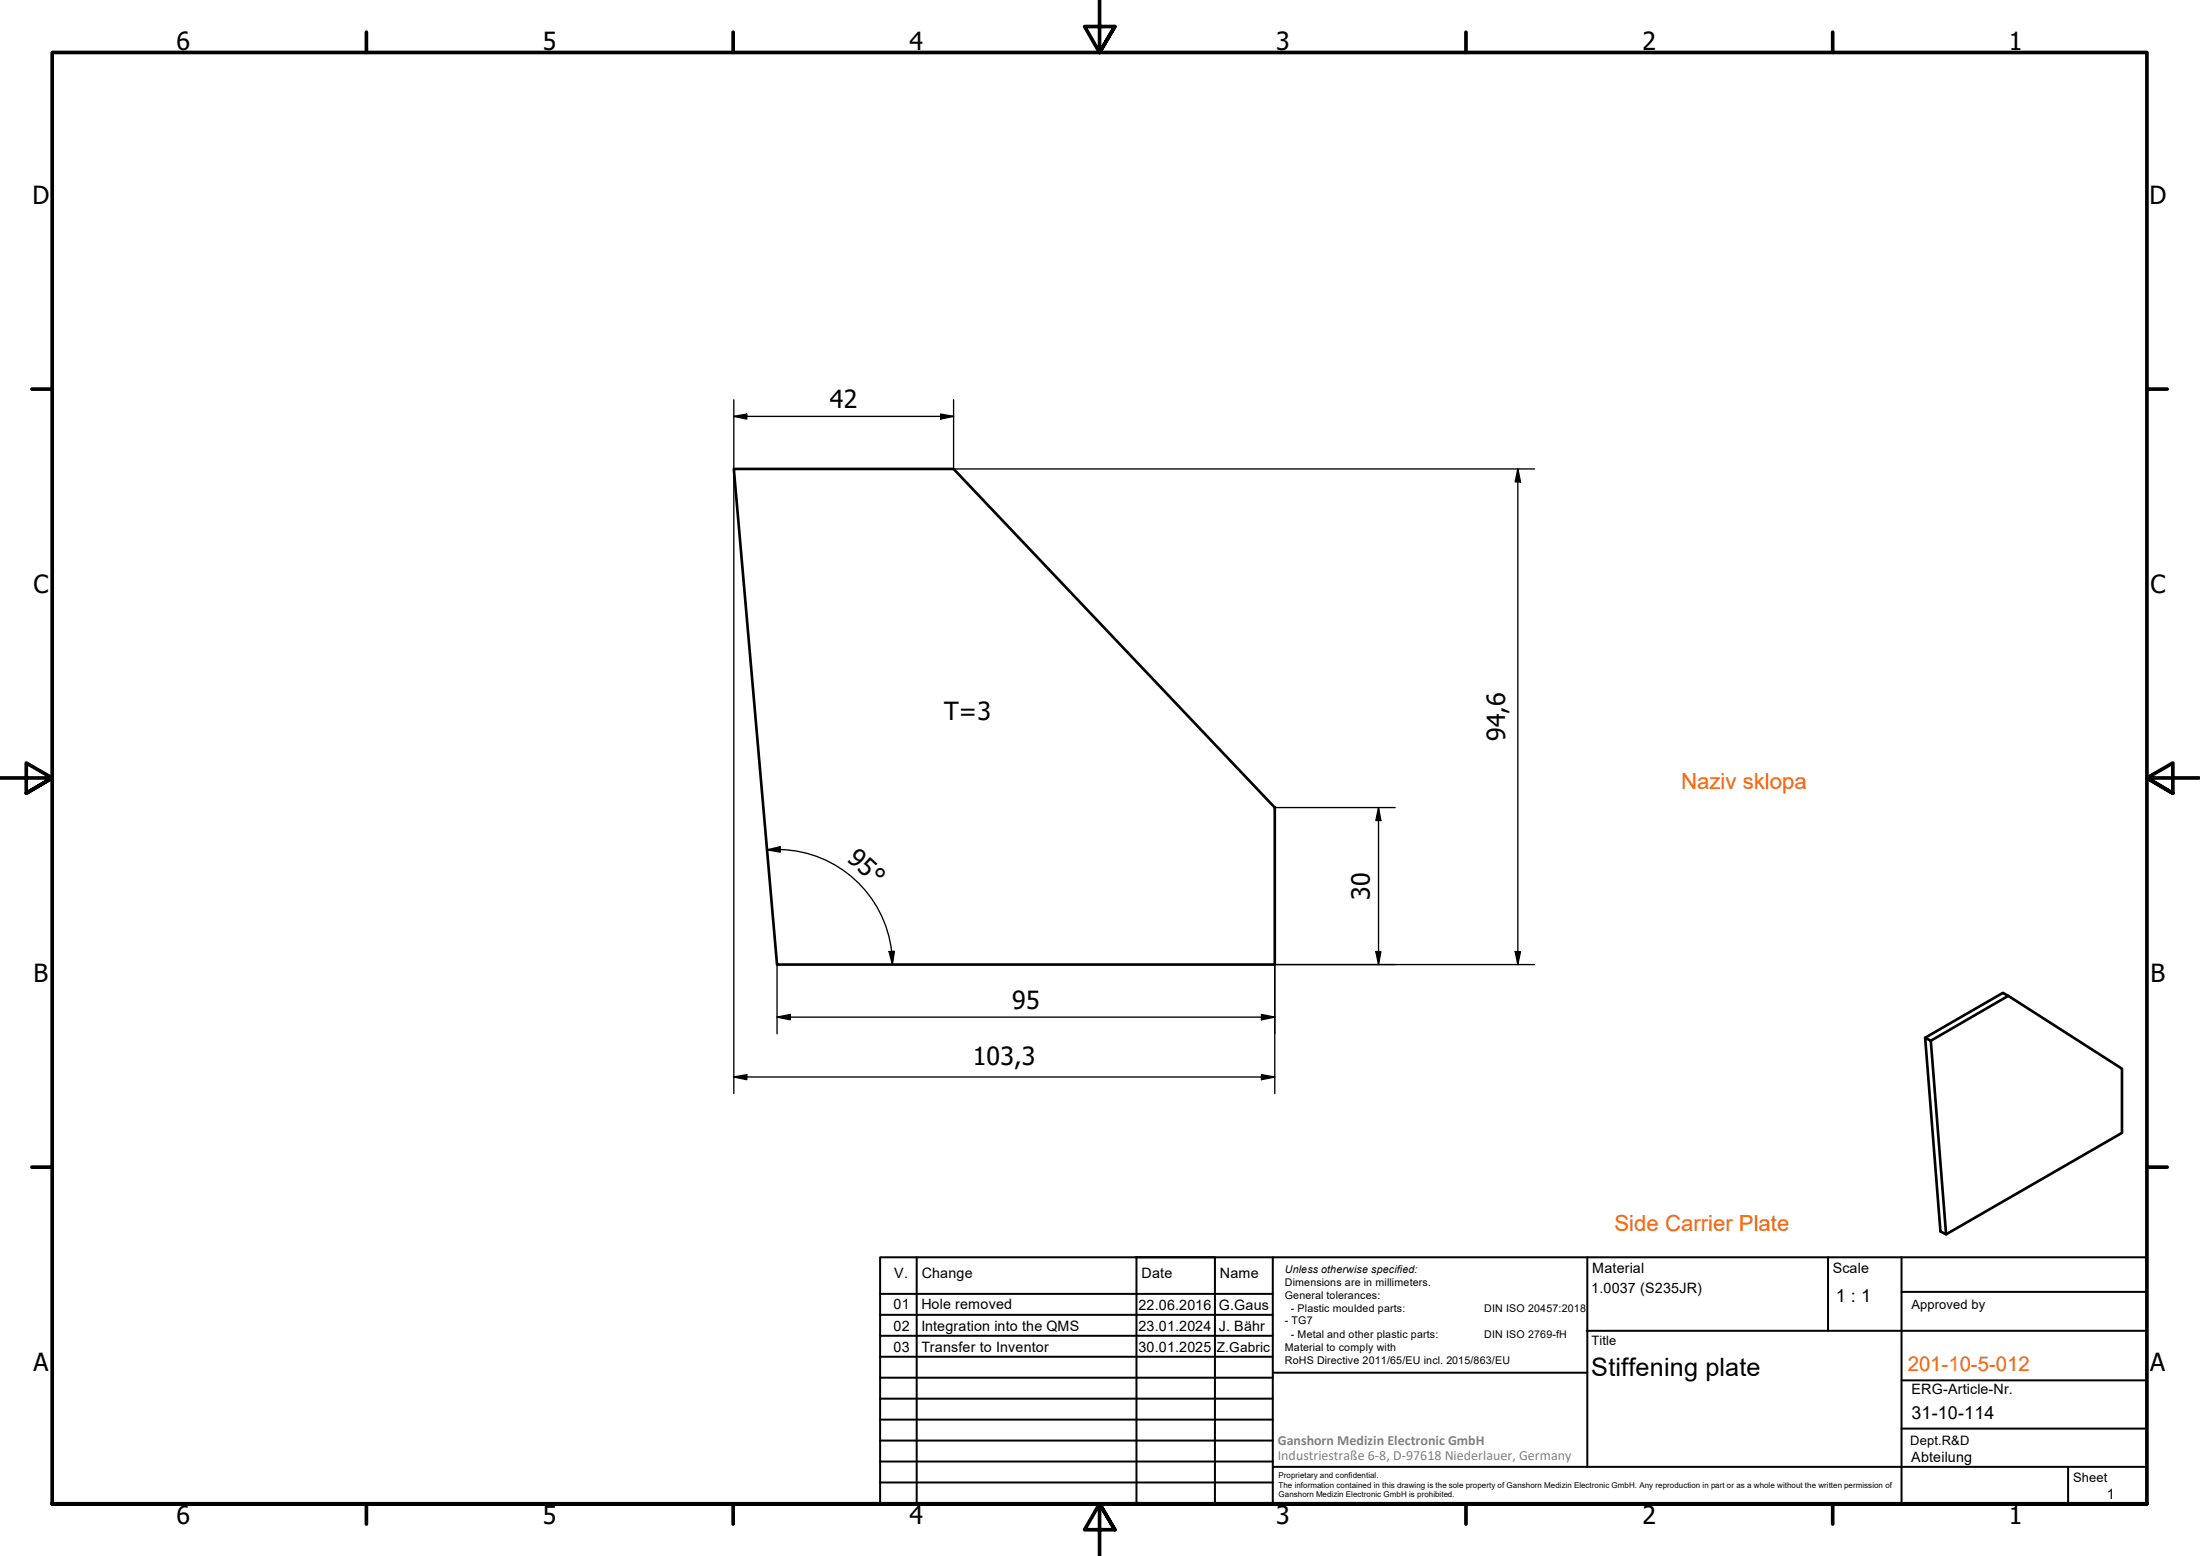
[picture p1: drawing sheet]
<svg xmlns="http://www.w3.org/2000/svg" width="420mm" height="297mm" viewBox="0 0 420 297" stroke-linecap="round" stroke-linejoin="round" font-family="sans-serif">
<!-- layer: Visible (ISO) -->
<path d="M140.1 89.5h42l61.4 64.7v29.9h-95.1zM367.7 198.1l14.8-8.6 1 .6-14.8 8.6M383.5 190.1l21.8 13.9v12.3l-33.6 19.3-1.1-.5-2.9-37 1 .6 3 36.9" fill="none" stroke="#000" stroke-width=".51"/>
<!-- layer: Border (ISO) -->
<g fill="none" stroke="#000" stroke-width=".7">
<path d="M70 6.1v3.9M140 6.1v3.9M210 0v10l-2.9-4.9h5.8l-2.9 4.9 2.9-4.9M280 6.1v3.9M350 6.1v3.9M6.1 74.3h3.9M410 74.3h3.9M0 148.5h10l-5-2.8v5.7l5-2.9-5 2.9M420 148.5h-10l5-2.8v5.7l-5-2.9 5 2.9M6.1 222.8h3.9M410 222.8h3.9M10 287.1v-277.1h400v277.1h-400h400"/>
<path d="M70 287.1v3.8M140 287.1v3.8M212.9 292l-2.9-4.9 2.9 4.9h-5.8l2.9-4.9v9.9M280 287.1v3.8M350 287.1v3.8"/>
</g>
<!-- layer: TitleBlock -->
<g fill="none" stroke="#000" stroke-width=".38">
<path d="M168.1 251h75M168.1 247h75M168.1 255h75M168.1 259h75M175.1 240v47M216.9 240h15M217 240v47M232 240v47M243.1 240.1v46.9h-75v-47h241.9v47.1h-167M303 254h107M303.1 240v40M349.1 240v14"/>
<path d="M363.2 240v47.1M363.2 246.6h46.8M168.1 271h75M168.1 263h75M168.1 267h75M168.1 275h75M168.1 279h75M243.1 262.1h60M363.2 272.7h46.8M363.2 263.5h46.8M168.1 283h75M216.9 287h15"/>
<path d="M243.1 280h166.9M395 280.1v7"/>
</g>
<!-- layer: Dimension (ISO) -->
<g fill="none" stroke="#000" stroke-width=".25">
<path d="M140.1 79.5l2.5-.5v1zM140.1 79.5h42M140.1 76.3v132.5M179.6 79l2.5 .5-2.5 .5zM182.1 76.3v13.2h111M289.9 89.5v94.6M289.9 89.5l.5 2.5h-1zM243.5 154.2h22.9M263.3 154.2l.4 2.4h-.9zM263.3 154.2v29.9M146.5 162.2l2.5-.5v1zM149 162.2a22 22 0 0 1 21.4 21.9"/>
<path d="M149 162.2h-2.5M148.4 194.2l2.5-.5v1zM148.4 194.2h95.1M148.4 184.1v13.2M169.8 181.7l1-.1-.4 2.5zM240.9 193.7l2.6 .5-2.6 .5zM262.8 181.7h.9l-.4 2.4zM289.4 181.7h1l-.5 2.4zM293.1 184.1h-49.6v24.7M140.1 205.6l2.5-.4v.9zM140.1 205.6h103.4M240.9 205.2l2.6 .4-2.6 .5z"/>
</g>
<path d="M140.1 79.5l2.5-.5v1zM179.6 79l2.5 .5-2.5 .5zM289.9 89.5l.5 2.5h-1zM263.3 154.2l.4 2.4h-.9zM146.5 162.2l2.5-.5v1zM148.4 194.2l2.5-.5v1zM169.8 181.7l1-.1-.4 2.5zM240.9 193.7l2.6 .5-2.6 .5zM262.8 181.7h.9l-.4 2.4zM289.4 181.7h1l-.5 2.4zM140.1 205.6l2.5-.4v.9zM240.9 205.2l2.6 .4-2.6 .5z" fill="#000"/>
<g font-size="4.8">
<text x="33.7" y="9.6">6</text>
<text x="103.7" y="9.6">5</text>
<text x="173.7" y="9.6">4</text>
<text x="243.7" y="9.6">3</text>
<text x="313.7" y="9.6">2</text>
<text x="383.7" y="9.6">1</text>
<text x="6.2" y="38.9">D</text>
<text x="410.5" y="38.9">D</text>
<text x="158.5" y="78">42</text>
<text x="6.4" y="113.1">C</text>
<text x="410.7" y="113.1">C</text>
<text x="180.3" y="137.5">T=3</text>
<text x="287.5" y="141.5" transform="rotate(-90 287.5 141.5)">94,6</text>
<text x="161.6" y="164.2" transform="rotate(43 161.6 164.2)">95°</text>
<text x="261.6" y="171.8" transform="rotate(-90 261.6 171.8)">30</text>
<text x="6.4" y="187.4">B</text>
<text x="410.7" y="187.4">B</text>
<text x="193.3" y="192.6">95</text>
<text x="185.8" y="203.2">103,3</text>
<text x="6.4" y="261.7">A</text>
<text x="303.9" y="262.7">Stiffening plate</text>
<text x="410.7" y="261.7">A</text>
<text x="33.7" y="290.9">6</text>
<text x="103.7" y="290.9">5</text>
<text x="173.7" y="290.9">4</text>
<text x="243.7" y="290.9">3</text>
<text x="313.7" y="290.9">2</text>
<text x="383.7" y="290.9">1</text>
</g>
<g font-size="4.2" fill="#ff6200">
<text x="321.1" y="150.7">Naziv sklopa</text>
<text x="308.3" y="235.1">Side Carrier Plate</text>
</g>
<text font-size="3.9" fill="#ff6200" x="364.3" y="261.6">201-10-5-012</text>
<g font-size="3.4">
<text x="350.6" y="248.5">1 : 1</text>
<text x="365.1" y="270.9">31-10-114</text>
</g>
<g font-size="2.7">
<text x="170.8" y="244">V.</text>
<text x="176" y="244">Change</text>
<text x="218" y="244">Date</text>
<text x="233" y="244">Name</text>
<text x="304.1" y="243">Material</text>
<text x="350" y="243.1">Scale</text>
<text x="170.6" y="249.9">01</text>
<text x="176" y="249.9">Hole removed</text>
<text x="217.4" y="250">22.06.2016</text>
<text x="232.8" y="250">G.Gaus</text>
<text x="303.9" y="246.8">1.0037 (S235JR)</text>
<text x="170.6" y="254">02</text>
<text x="176" y="254">Integration into the QMS</text>
<text x="217.4" y="254">23.01.2024</text>
<text x="232.8" y="254">J. Bähr</text>
<text x="170.6" y="258.2">03</text>
<text x="176" y="258.2">Transfer to Inventor</text>
<text x="217.4" y="258.2">30.01.2025</text>
<text x="365.1" y="266.1">ERG-Article-Nr.</text>
<text x="365" y="279">Abteilung</text>
<text x="402.3" y="286.2">1</text>
</g>
<g font-size="2.7" fill="#808080">
<text x="244" y="275.8">Ganshorn Medizin Electronic GmbH</text>
<text x="244" y="278.7">Industriestraße 6-8, D-97618 Niederlauer, Germany</text>
</g>
<text font-size="2.6" x="232.4" y="258.2">Z.Gabric</text>
<g font-size="2.5">
<text x="365.1" y="249.9">Approved by</text>
<text x="304" y="256.8">Title</text>
<text x="364.8" y="275.8">Dept.R&amp;D</text>
<text x="395.9" y="282.9">Sheet</text>
</g>
<g font-size="2">
<text x="245.4" y="242.9">Unless otherwise specified:</text>
<text x="245.4" y="245.4">Dimensions are in millimeters.</text>
<text x="245.4" y="247.9">General tolerances:</text>
<text x="246.5" y="250.4">- Plastic moulded parts:</text>
<text x="283.5" y="250.4">DIN ISO 20457:2018</text>
<text x="245.4" y="252.8">- TG7</text>
<text x="245.4" y="257.9">Material to comply with</text>
<text x="246.5" y="255.4">- Metal and other plastic parts:</text>
<text x="283.5" y="255.4">DIN ISO 2769-fH</text>
<text x="245.4" y="260.3">RoHS Directive 2011/65/EU incl. 2015/863/EU</text>
</g>
<g font-size="1.5">
<text x="244.2" y="282.2">Proprietary and confidential.</text>
<text x="244.2" y="284">The information contained in this drawing is the sole property of Ganshorn Medizin Electronic GmbH. Any reproduction in part or as a whole without the written permission of</text>
<text x="244.2" y="285.8">Ganshorn Medizin Electronic GmbH is prohibited.</text>
</g>
</svg>
